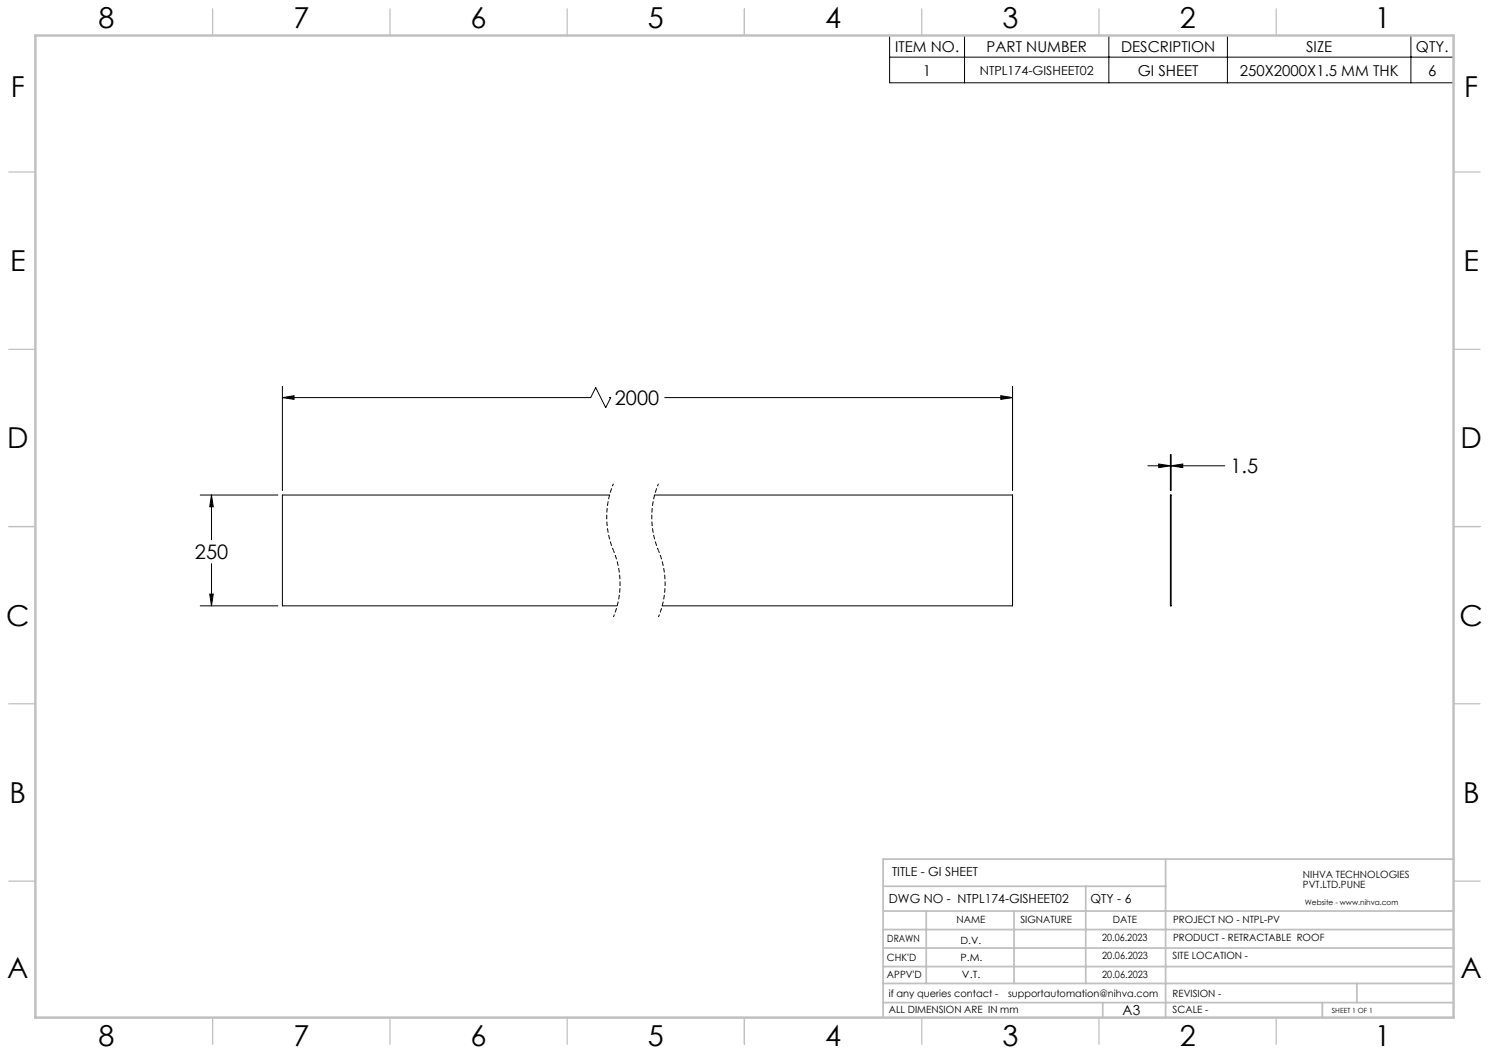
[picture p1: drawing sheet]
<svg xmlns="http://www.w3.org/2000/svg" width="420mm" height="297mm" viewBox="0 0 420 297" stroke-linecap="round" stroke-linejoin="round" font-family="sans-serif">
<path d="M173 136.4a24.4 24.4 0 0 0 0 18.8M185.7 136.4a24.4 24.4 0 0 0 0 18.8M173 155.2a24.4 24.4 0 0 1 0 18.8M185.7 155.2a24.4 24.4 0 0 1 0 18.8" fill="none" stroke="#000" stroke-width=".28" stroke-dasharray="1.3 .6" stroke-dashoffset=".5" stroke-linecap="butt"/>
<g fill="none" stroke="#000" stroke-width=".28">
<path d="M250.9 10h159.1v13.4h-159.1zM250.9 16.1h159.1M272.1 10v13.4M312.8 10v13.4M346.2 10v13.4M398 10v13.4M79.7 112.1l3.2-.5v1zM79.7 109v29.4M79.7 112.1h86.9l1.4-2.8 2.9 5.7 1.4-2.9h-.4M187.5 112.1h98.1M282.3 111.6l3.3 .5-3.3 .5zM285.6 109v29.4"/>
<path d="M56.5 139.6h21.9M59.7 139.6l.4 3.3h-.9zM59.7 139.6v12.7M171.9 139.6h-92.2v31.3h94.4M184.6 139.6h101v31.3h-98.8M323.8 131.4h6.3M326.8 130.9l3.3 .5-3.3 .5zM330.1 128.2v10.2M330.1 139.6h.2v31.3h-.2zM330.3 131.4l3.3-.5v1zM330.3 128.2v10.2M330.3 131.4h15.2"/>
<path d="M59.7 159v11.9M56.5 170.9h21.9M59.2 167.6h.9l-.4 3.3z"/>
</g>
<g fill="none" stroke="#c0c0c0" stroke-width=".35">
<path d="M60 2.5v7.5M110 2.5v7.5M160 2.5v7.5M210 2.5v7.5M260 2.5v7.5M310 2.5v7.5M360 2.5v7.5M2.5 48.5h7.5M410 48.5h7.5M2.5 98.5h7.5M410 98.5h7.5M2.5 148.5h7.5"/>
<path d="M410 148.5h7.5M2.5 198.5h7.5M410 198.5h7.5M2.5 248.5h7.5M410 248.5h7.5M60 287v7.5M110 287v7.5M160 287v7.5M210 287v7.5M260 287v7.5M310 287v7.5M360 287v7.5"/>
</g>
<g fill="none" stroke="#c0c0c0" stroke-width=".5">
<path d="M249.1 257h160.9M249.1 250h79.7M261.3 257v20.4M286 257v20.4M306.2 250v27.4M328.8 242.3v44.7M410 242.3h-160.9v44.7M249.1 272.6h160.9M249.1 267.4h160.9M249.1 262.2h160.9M249.1 277.4h160.9M382.7 277.4v5.4"/>
<path d="M249.1 282.8h160.9M311 282.8v4.2M373 282.8v4.2"/>
</g>
<path d="M10 10h400v277h-400z" fill="none" stroke="#c0c0c0" stroke-width=".7"/>
<path d="M282.3 111.6l3.3 .5-3.3 .5zM79.7 112.1l3.2-.5v1zM59.7 139.6l.4 3.3h-.9zM59.2 167.6h.9l-.4 3.3zM326.8 130.9l3.3 .5-3.3 .5zM330.3 131.4l3.3-.5v1z" fill="#000"/>
<g font-size="8.1">
<text x="27.8" y="8">8</text>
<text x="82.8" y="8">7</text>
<text x="132.8" y="8">6</text>
<text x="182.8" y="8">5</text>
<text x="232.8" y="8">4</text>
<text x="282.8" y="8">3</text>
<text x="332.8" y="8">2</text>
<text x="387.8" y="8">1</text>
<text x="3" y="27.2">F</text>
<text x="413" y="27.2">F</text>
<text x="2.8" y="76.5">E</text>
<text x="412.8" y="76.5">E</text>
<text x="2" y="126.5">D</text>
<text x="412" y="126.5">D</text>
<text x="1.7" y="176.5">C</text>
<text x="411.7" y="176.5">C</text>
<text x="2.7" y="226.5">B</text>
<text x="412.7" y="226.5">B</text>
<text x="2" y="275.7">A</text>
<text x="412" y="275.7">A</text>
<text x="27.8" y="295">8</text>
<text x="82.8" y="295">7</text>
<text x="132.8" y="295">6</text>
<text x="182.8" y="295">5</text>
<text x="232.8" y="295">4</text>
<text x="282.8" y="295">3</text>
<text x="332.8" y="295">2</text>
<text x="387.8" y="295">1</text>
</g>
<g font-size="5.6">
<text x="173.4" y="114.2">2000</text>
<text x="347.1" y="133.5">1.5</text>
<text x="55" y="157.7">250</text>
</g>
<g font-size="4.2">
<text x="252.5" y="14.6">ITEM NO.</text>
<text x="278.3" y="14.6">PART NUMBER</text>
<text x="316.2" y="14.6">DESCRIPTION</text>
<text x="368.4" y="14.6">SIZE</text>
<text x="399.4" y="14.6">QTY.</text>
<text x="260.3" y="21.3">1</text>
<text x="320.9" y="21.3">GI SHEET</text>
<text x="349.7" y="21.3">250X2000X1.5 MM THK</text>
<text x="402.8" y="21.3">6</text>
</g>
<text font-size="3.9" x="316.7" y="286.4">A3</text>
<g font-size="3.5">
<text x="276.4" y="21.1">NTPL174-GISHEET02</text>
<text x="251.6" y="247.2">TITLE - GI SHEET</text>
<text x="250.7" y="254.8">DWG NO - NTPL174-GISHEET02</text>
<text x="307.6" y="254.8">QTY - 6</text>
</g>
<g font-size="2.8">
<text x="367.5" y="247.7">NIHVA TECHNOLOGIES</text>
<text x="367.5" y="250.5">PVT.LTD.PUNE</text>
<text x="269.8" y="260.4">NAME</text>
<text x="287.8" y="260.4">SIGNATURE</text>
<text x="313.9" y="260.5">DATE</text>
<text x="330.9" y="260.5">PROJECT NO - NTPL-PV</text>
<text x="250.3" y="265.7">DRAWN</text>
<text x="270.9" y="266.1">D.V.</text>
<text x="310.9" y="265.5">20.06.2023</text>
<text x="330.9" y="265.5">PRODUCT - RETRACTABLE ROOF</text>
<text x="250.2" y="271.1">CHK'D</text>
<text x="250.2" y="275.8">APPV'D</text>
<text x="270.9" y="271.1">P.M.</text>
<text x="271.3" y="275.8">V.T.</text>
<text x="310.9" y="270.6">20.06.2023</text>
<text x="310.9" y="275.7">20.06.2023</text>
<text x="330.7" y="270.6">SITE LOCATION -</text>
<text x="250.7" y="281.1">if any queries contact -</text>
<text x="284.3" y="281.1">supportautomation@nihva.com</text>
<text x="330.7" y="281.1">REVISION -</text>
<text x="250.7" y="285.6">ALL DIMENSION ARE IN mm</text>
<text x="330.7" y="285.6">SCALE -</text>
</g>
<text font-size="2.1" x="368.1" y="255.1">Website - www.nihva.com</text>
<text font-size="2" x="375.7" y="285.6">SHEET 1 OF 1</text>
</svg>
